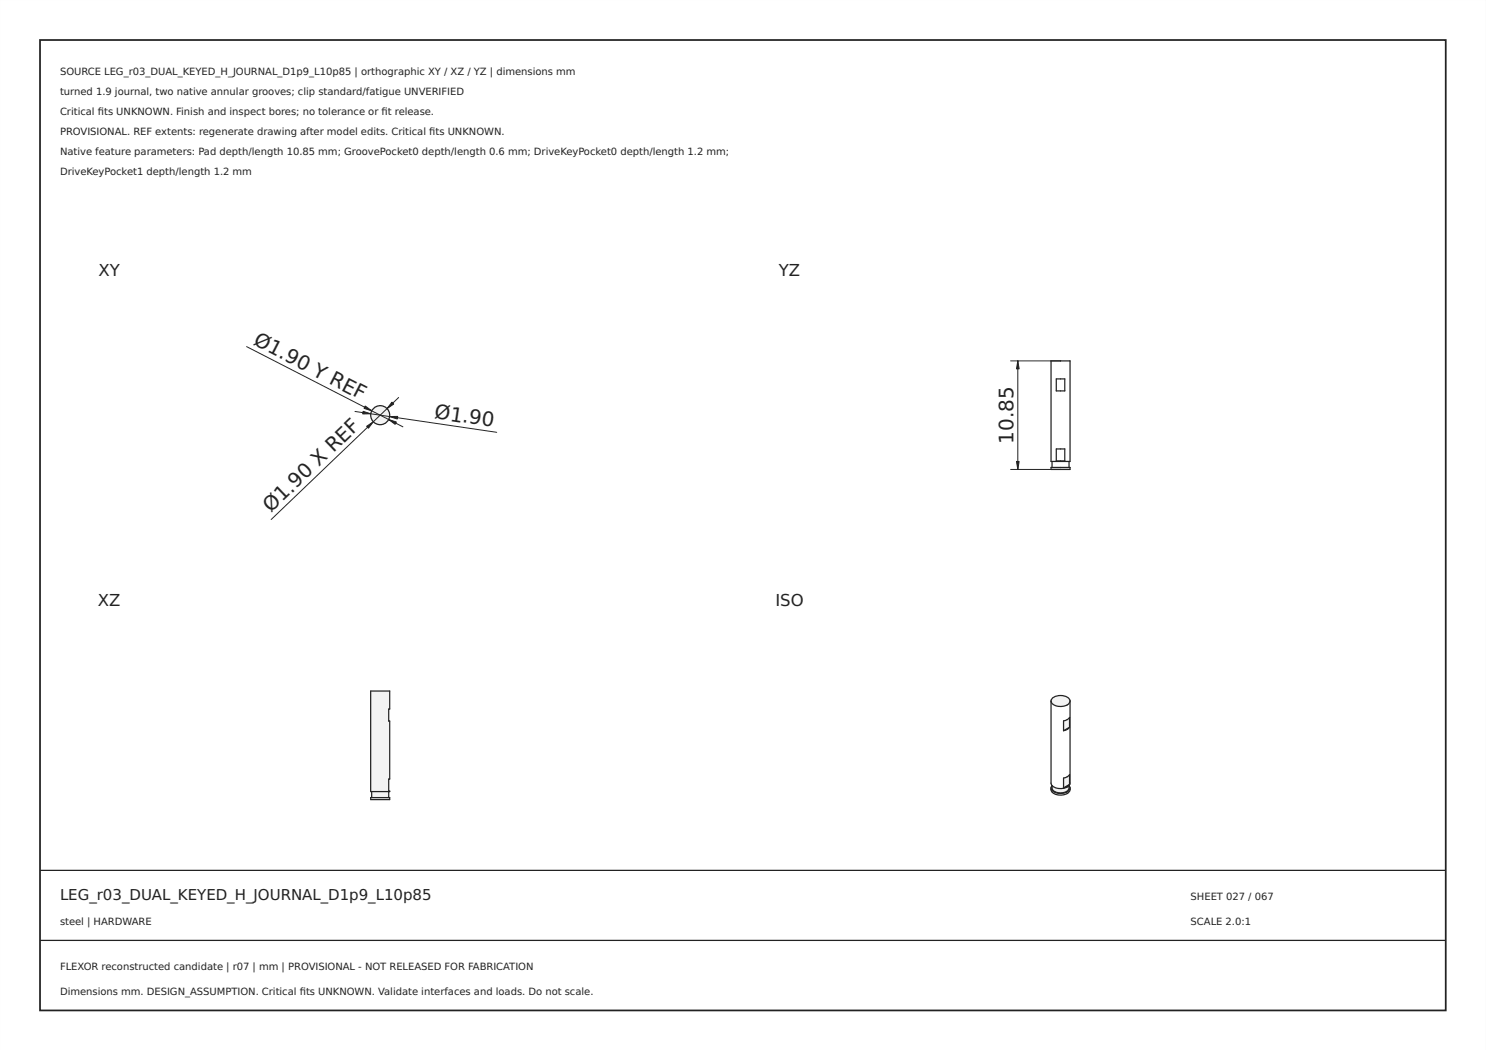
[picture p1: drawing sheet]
<svg xmlns="http://www.w3.org/2000/svg" width="297mm" height="210mm" viewBox="0 0 297 210" stroke-linecap="round" stroke-linejoin="round" font-family="sans-serif">
<path d="M0 0h297v210h-297zM0 0v210h297v-210z" fill="#000"/>
<path d="M8 8h281v194h-281z" fill="none" stroke="#222" stroke-width=".35"/>
<path d="M8 174h281zM8 188h281z" fill="#000" stroke="#222" stroke-width=".25"/>
<circle cx="76" cy="83" r="1.9" fill="#f1f3f5"/>
<circle cx="76" cy="83" r="1.9" fill="none" stroke="#212529" stroke-width=".25"/>
<path d="M49.3 69.3l31.2 16M79.7 79.5l-25.5 24.4M71 82.3l28.3 4.1" fill="none" stroke="#212529" stroke-width=".2"/>
<g fill="#212529" stroke="#212529" stroke-width=".2">
<path d="M73.3 85.2l1.3-.9-.9 1.3z"/>
<path d="M78.3 80.4l.4 .4-1.3 .9z"/>
<path d="M73 81.2l1.3 .9-1.5-.5z"/>
<path d="M77.7 83.9l1.5 .5-.2 .4z"/>
<path d="M77.9 83.3l1.6-.1-.1 .6z"/>
<path d="M72.6 82.2l1.5 .5-1.6 .1z"/>
</g>
<g fill="#f1f3f5">
<path d="M74.1 159.4h3.8v.4h-3.8z" fill-rule="evenodd"/>
<path d="M74.3 158.2h3.4v1.2h-3.4z" fill-rule="evenodd"/>
<path d="M74.1 138.1h3.8v3.6h-.2v2.4h.2v11.6h-.2v2.4l.2 .1h-3.8z" fill-rule="evenodd"/>
</g>
<path d="M74.1 138.1h3.8v3.6h-.2v2.4h.2v11.6h-.2v2.4l.2 .1h-3.8zM74.1 159.4h3.8v.4h-3.8zM74.3 158.2v1.2M77.7 158.2v1.2" fill="none" stroke="#212529" stroke-width=".25"/>
<path d="M210.1 93.4h3.8v.4h-3.8z" fill-rule="evenodd" fill="#f1f3f5"/>
<path d="M210.1 72.1h3.8v20.1h-3.8zM211.1 75.7h1.7v2.4h-1.7zM210.1 93.4h3.8v.4h-3.8zM210.3 92.2v1.2M211.1 89.7h1.7v2.4h-1.7zM213.7 92.2v1.2" fill="none" stroke="#212529" stroke-width=".25"/>
<path d="M202 72.1h10M203.5 72.1v21.7M202 93.8h10" fill="none" stroke="#212529" stroke-width=".2"/>
<g fill="#212529" stroke="#212529" stroke-width=".2">
<path d="M203.5 72.1l.2 1.6h-.5z"/>
<path d="M203.2 92.2h.5l-.2 1.6z"/>
</g>
<g fill="#f1f3f5">
<path d="M210.3 157a1.26 1.26 0 0 0 1.4 1.5 1.47 1.47 0 0 0 2-1.5 .89 .89 0 0 1 .1 1 .89 .89 0 0 1-.8 .5 2.45 2.45 0 0 1-2.9-.7v-.4z" fill-rule="evenodd"/>
<path d="M210.3 157a2.68 2.68 0 0 0 3.4 0 1.47 1.47 0 0 1-2 1.5 1.26 1.26 0 0 1-1.4-1.5z" fill-rule="evenodd"/>
<path d="M210.5 139.5a2.67 2.67 0 0 1 3.3 .3 1.09 1.09 0 0 1-1.2 1.4 1.96 1.96 0 0 1-2.5-1.1z" fill-rule="evenodd"/>
<path d="M212.6 157.5l1.2-.7-.5 .4z" fill-rule="evenodd"/>
<path d="M212.6 155.5l.7-.2 .5-.4v1.9l-1.2 .7z" fill-rule="evenodd"/>
<path d="M212.6 146.1l1.2-.7-.5 .4z" fill-rule="evenodd"/>
<path d="M212.6 144.1l.7-.2 .5-.5v2l-1.2 .7z" fill-rule="evenodd"/>
</g>
<path d="M210.1 157.5a1.34 1.34 0 0 0 1.6 1.4 1.77 1.77 0 0 0 2.2-1v-.4M210.1 157.5a1.96 1.96 0 0 0 2.5 1.1l1-.5 .3-.6M210.1 157.5l.2-.5a1.26 1.26 0 0 0 1.4 1.5 1.47 1.47 0 0 0 2-1.5l.2 .5M210.1 140.1v16.4a1.96 1.96 0 0 0 2.5 1.1l1-.4 .3-.7v-16.4M210.1 140.1a1.96 1.96 0 0 0 2.5 1.1l1-.5 .3-.6M210.1 140.1a1.97 1.97 0 0 1 2.5-1 1.36 1.36 0 0 1 1.3 1M213.8 156.8l-.5 .4-.7 .3M213.8 156.8v-1.9l-.5 .4-.7 .2v2M213.8 145.4l-.5 .4-.7 .3M213.8 145.4v-2l-.5 .5-.7 .2v2M213.8 156.8l-1.2 .7M213.8 145.4l-1.2 .7" fill="none" stroke="#212529" stroke-width=".25"/>
<g font-size="4" fill="#212529">
<text x="50.4" y="68.8" transform="rotate(27 50.4 68.8)">Ø1.90 Y REF</text>
<text x="86.7" y="83.6" transform="rotate(8 86.7 83.6)">Ø1.90</text>
<text x="202.6" y="88.7" transform="rotate(-90 202.6 88.7)">10.85</text>
<text x="54.1" y="102.6" transform="rotate(-44 54.1 102.6)">Ø1.90 X REF</text>
</g>
<g font-size="3.3" fill="#212529">
<text x="19.7" y="55.1">XY</text>
<text x="155.7" y="55.1">YZ</text>
<text x="19.6" y="121.1">XZ</text>
<text x="155" y="121.1">ISO</text>
</g>
<text font-size="3" fill="#222" x="12" y="180">LEG_r03_DUAL_KEYED_H_JOURNAL_D1p9_L10p85</text>
<g font-size="2" fill="#222">
<text x="12" y="15">SOURCE LEG_r03_DUAL_KEYED_H_JOURNAL_D1p9_L10p85 | orthographic XY / XZ / YZ | dimensions mm</text>
<text x="12" y="19">turned 1.9 journal, two native annular grooves; clip standard/fatigue UNVERIFIED</text>
<text x="12" y="23">Critical fts UNKNOWN. Finish and inspect bores; no tolerance or ft release.</text>
<text x="19.6" y="23">i</text>
<text x="76.3" y="23">i</text>
<text x="12" y="27">PROVISIONAL. REF extents: regenerate drawing after model edits. Critical fts UNKNOWN.</text>
<text x="85.8" y="27">i</text>
<text x="12" y="31">Native feature parameters: Pad depth/length 10.85 mm; GroovePocket0 depth/length 0.6 mm; DriveKeyPocket0 depth/length 1.2 mm;</text>
<text x="12" y="35">DriveKeyPocket1 depth/length 1.2 mm</text>
<text x="238" y="180">SHEET 027 / 067</text>
<text x="12" y="185">steel | HARDWARE</text>
<text x="238" y="185">SCALE 2.0:1</text>
<text x="12" y="194">FLEXOR reconstructed candidate | r07 | mm | PROVISIONAL - NOT RELEASED FOR FABRICATION</text>
<text x="12" y="199">Dimensions mm. DESIGN_ASSUMPTION. Critical fts UNKNOWN. Validate interfaces and loads. Do not scale.</text>
<text x="59.9" y="199">i</text>
</g>
</svg>
